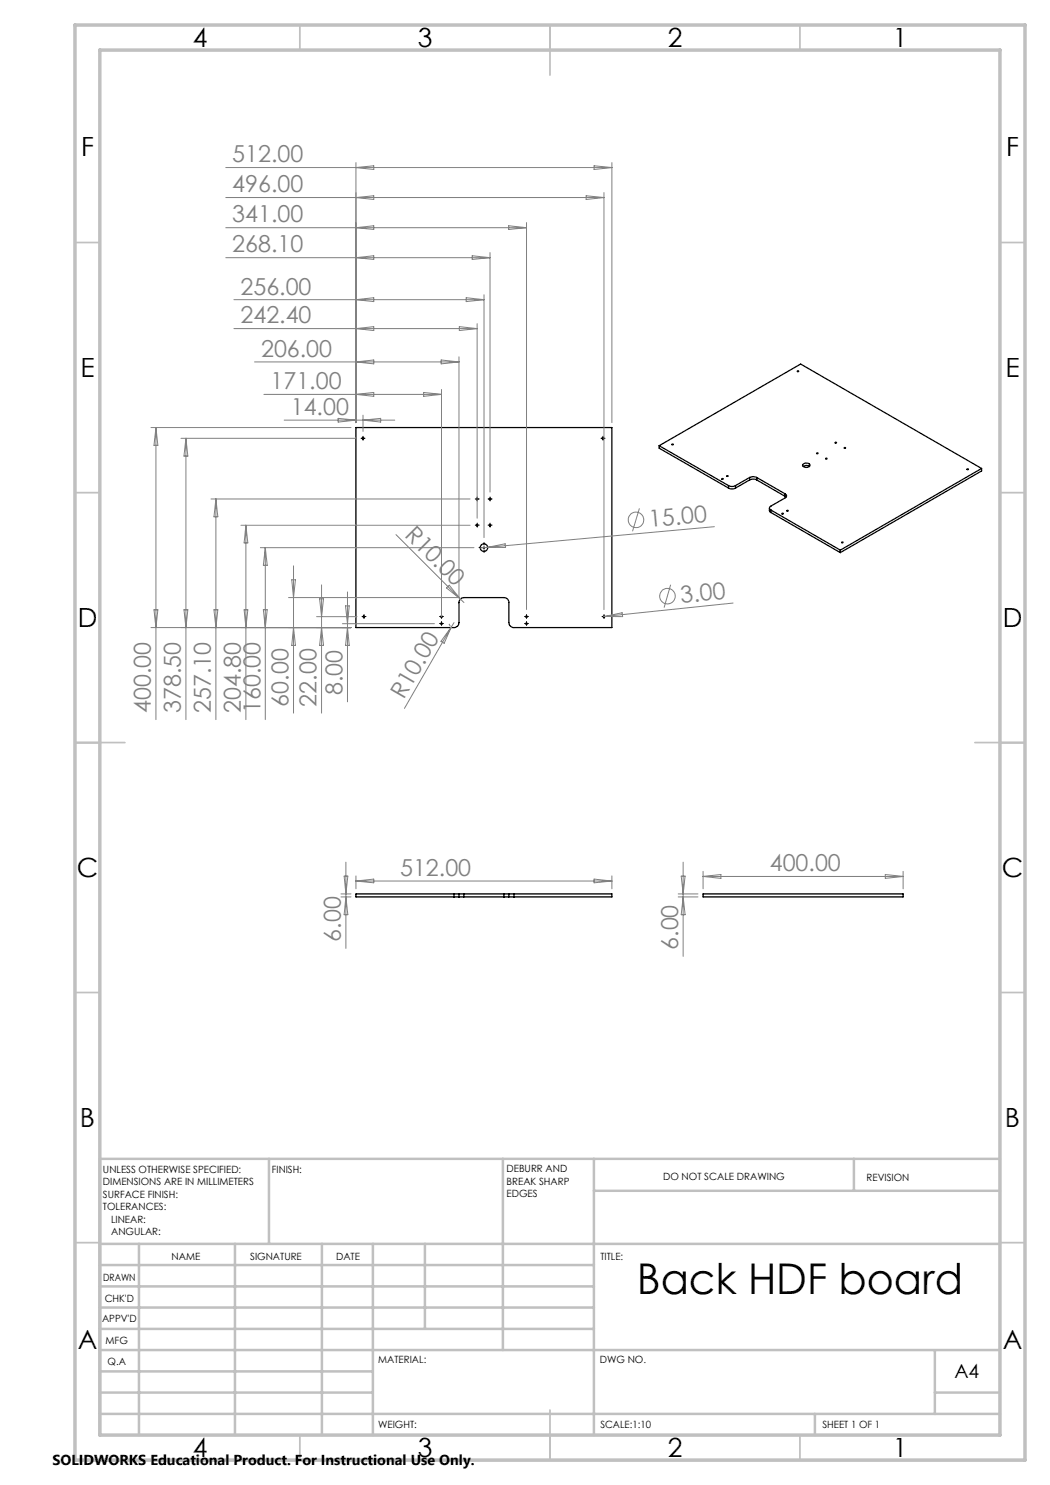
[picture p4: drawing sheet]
<svg xmlns="http://www.w3.org/2000/svg" width="210mm" height="297mm" viewBox="0 0 210 297" stroke-linecap="round" stroke-linejoin="round" font-family="sans-serif">
<g fill="none" stroke="#000" stroke-width=".25">
<path d="M71.2 85.5h51.2v40h-19.6a1.02 1.02 0 0 1-1-1v-4a.96 .96 0 0 0-1-1h-8a.96 .96 0 0 0-1 1v4a.96 .96 0 0 1-1 1h-19.6zM131.8 89.1l28.3-16.3 36.2 20.9M131.8 89.1l13.9 8M131.8 89.1v.5l13.9 8M144.4 95.7l.2 .1-.1 .1zM145.4 95.1l.2 .1-.2 .1zM145.7 97.1a1.5 1.5 0 0 0 1.4 0M145.7 97.6a1.5 1.5 0 0 0 1.4 0M145.7 97.1v.5M147.1 97.1v.5M149.9 95.5a1.5 1.5 0 0 1 1.4 0M149.9 96a1.5 1.5 0 0 1 1.4 0"/>
<path d="M149.9 95.5l-2.8 1.6M149.9 95.5v.5M149.9 96l-2.8 1.6M151.3 95.5l5.7 3.3M151.3 95.5v.5M151.3 96l5.7 3.3M157 98.8a.43 .43 0 0 1 .3 .4 .43 .43 0 0 1-.3 .4l-2.8 1.6a.42 .42 0 0 0-.3 .4 .42 .42 0 0 0 .3 .4M157 99.3l.2 .1M157 98.8v.5M160.5 93a.89 .89 0 0 1 1.5 .1 .83 .83 0 0 1-.8 .4 .83 .83 0 0 1-.7-.5zM160.7 93.3a1.07 1.07 0 0 1 1.2 0M163.3 90.6l.3 .1-.1 .1z"/>
<path d="M168.8 89.5l.3 .1-.2 .1zM193.4 93.8l.3 .1h-.2zM196.3 93.7l-28.2 16.3M196.3 93.7v.5l-28.2 16.3M153.9 101.6l.1 .7 .2 .2M154.2 102l13.9 8M154.2 102.5l13.9 8M154.2 102v.5M168.1 110v.5M168.3 108.4l.3 .1-.1 .1zM90.8 179.4h1M90.8 178.8h1"/>
<path d="M90.8 178.8h-19.6v.6h19.6M90.8 178.8v.6M91.8 179.4h1M91.8 178.8h1M91.8 178.8v.6M92.8 179.4h8M92.8 178.8h8M92.8 178.8v.6M100.8 179.4h1M100.8 178.8h1M100.8 178.8v.6M101.8 179.4h1"/>
<path d="M101.8 178.8h1M101.8 178.8v.6M102.8 178.8h19.6v.6h-19.6M102.8 178.8v.6M140.6 178.8h40v.6h-40z"/>
<circle cx="159.6" cy="74.3" r=".13"/>
<circle cx="72.6" cy="87.7" r=".16"/>
<circle cx="95.4" cy="99.8" r=".16"/>
<circle cx="98" cy="99.8" r=".16"/>
<circle cx="120.6" cy="87.7" r=".16"/>
<circle cx="134.5" cy="88.9" r=".12"/>
<circle cx="165.3" cy="91.7" r=".13"/>
<circle cx="167.2" cy="88.6" r=".12"/>
<circle cx="95.4" cy="105" r=".15"/>
<circle cx="96.8" cy="109.5" r=".76"/>
<circle cx="98" cy="105" r=".15"/>
<circle cx="156.5" cy="102.7" r=".13"/>
<circle cx="157.5" cy="102.2" r=".12"/>
<circle cx="72.8" cy="123.3" r=".15"/>
<circle cx="88.3" cy="124.7" r=".15"/>
<circle cx="88.3" cy="123.3" r=".15"/>
<circle cx="105.3" cy="124.7" r=".14"/>
<circle cx="105.3" cy="123.3" r=".14"/>
<circle cx="120.8" cy="123.3" r=".15"/>
</g>
<g fill="none" stroke="#808080" stroke-width=".2">
<path d="M45.2 33.5h77.2M45.2 39.5h75.6M71.2 32.5v52M71.2 33.5l3.6-.3v.7zM71.2 39.5l3.6-.3v.7zM117.2 39.2l3.6 .3-3.6 .4zM118.8 33.2l3.6 .3-3.6 .4zM120.8 38.5v83.4M122.4 32.5v52M45.2 51.5h52.8M45.2 45.5h60.1M46.8 59.9h50"/>
<path d="M71.2 45.5l3.6-.3v.7zM71.2 51.5l3.6-.4v.8zM71.2 59.9l3.6-.4v.8zM93.2 59.5l3.6 .4-3.6 .4zM94.4 51.1l3.6 .4-3.6 .4zM96.8 58.9v48.6M98 50.5v47.9M101.7 45.2l3.6 .3-3.6 .4zM105.3 44.5v77.4M46.8 65.7h48.6M50.9 72.4h40.9M52.8 78.9h35.5"/>
<path d="M71.2 65.7l3.6-.4v.8zM71.2 72.4l3.6-.4v.8zM71.2 78.9l3.6-.4v.8zM84.7 78.5l3.6 .4-3.6 .4zM88.2 72l3.6 .4-3.6 .4zM88.3 77.9v45.4M91.8 71.4v48.1h-34.1M91.9 65.3l3.5 .4-3.5 .4zM95.4 64.7v38.9M30.2 85.5h40M31.2 85.5v58.4M31.2 85.5l.4 3.6h-.8z"/>
<path d="M36.2 87.7h35M37.2 87.7v56.2M37.2 87.7l.4 3.5h-.8zM42.2 99.8h51.8M43.2 99.8v44.1M43.2 99.8l.4 3.6h-.8zM56.8 84h22.2M67.6 83.7l3.6 .3-3.6 .4zM72.6 83v3.3M72.6 84l3.5-.3v.7zM48.2 105.1h45.8M49.2 105.1v38.8"/>
<path d="M49.2 105.1l.4 3.5h-.8zM52.1 109.5h42.7M53.1 109.5v34.4M53.1 109.5l.3 3.6h-.7zM58.3 116h.8l-.4 3.5zM58.7 113.2v29.4M63.9 119.8h.8l-.4 3.5zM64.3 117v25.6M69.5 118.4v22M79.2 106.9l13.6 13.6M89.3 117.6l.6-.6 2.2 2.8zM97.5 109.5l-1.5 .1"/>
<path d="M97.5 109.5l3.5-.7 .1 .7zM127.9 101.7l-1.4 4.6M134.1 116.9l-1.3 4.6M142.9 105.3l-45.4 4.2M30.2 125.5h40M30.8 122h.8l-.4 3.5zM36.8 122h.8l-.4 3.5zM42.8 122h.8l-.4 3.5zM48.8 122h.8l-.4 3.5zM52.7 122h.7l-.3 3.5zM58.7 125.5l.4 3.6h-.8zM63.3 123.3h8.1"/>
<path d="M64.3 125.5l.4 3.6h-.8zM68.5 124.7h18.4M69.1 121.2h.7l-.3 3.5zM69.5 125.5l.3 3.6h-.7zM89.8 124.8l.3 .4M90.3 125.4l-9.4 16.3M90.3 125.4l-1.5 3.3-.6-.4zM90.8 124.5l-.5 .9M120.9 123.3h-.3M120.9 123.3l3.5-.7 .1 .7zM146.6 120.6l-25.7 2.7M68.2 178.8h2"/>
<path d="M68.2 179.4h2M68.8 175.2h.8l-.4 3.6zM69.2 172.4v17.3M69.2 179.4l.4 3.5h-.8zM71.2 175.2v2.6M71.2 176.2h51.2M71.2 176.2l3.6-.4v.8zM118.8 175.8l3.6 .4-3.6 .4zM122.4 175.2v2.6M135.6 178.8h4M135.6 179.4h4M136.2 175.2h.8l-.4 3.6z"/>
<path d="M136.6 179.4l.4 3.5h-.8zM136.6 172.4v18.9M140.6 174.3v3.5M140.6 175.3h40M140.6 175.3l3.6-.4v.8zM177.1 174.9l3.5 .4-3.5 .4zM180.6 174.3v3.5"/>
<circle cx="127.2" cy="104" r="1.55"/>
<circle cx="133.5" cy="119.2" r="1.57"/>
</g>
<g fill="none" stroke="#000" stroke-width=".2" stroke-dasharray="15.2 1.3 1.3 1.3">
<path d="M72.4 87.7h-.2M72.6 87.4v-.1M72.6 87.9v.2M72.9 87.7h.1M95.2 99.8h-.2M95.4 99.5v-.1M95.7 99.8h.1M97.8 99.8h-.2M98 99.5v-.1M98.3 99.8h.1M120.4 87.7h-.2M120.6 87.4v-.1"/>
<path d="M120.6 87.9v.2M120.9 87.7h.1M95.2 105h-.2M95.4 104.8v-.2M95.4 105.3v.1M95.4 100v.2M95.7 105h.1M96.3 109.5h-.5M96.8 109v-.5M96.8 110v.5M97.3 109.5h.5M97.8 105h-.2"/>
<path d="M98 104.8v-.2M98 105.3v.1M98 100v.2M98.3 105h.1M72.6 123.3h-.2M72.8 123.1v-.2M72.8 123.6v.1M73.1 123.3h.1M88.1 123.3h-.2M88.1 124.7h-.2M88.3 123.1v-.2M88.3 123.6v.1"/>
<path d="M88.3 124.5v-.2M88.3 125v.1M88.6 123.3h.1M88.6 124.7h.1M105.1 124.7h-.2M105.1 123.3h-.2M105.3 124.5v-.2M105.3 125v.1M105.3 123.1v-.2M105.3 123.6v.1M105.6 124.7h.1M105.6 123.3h.1"/>
<path d="M120.6 123.3h-.2M120.8 123.1v-.2M120.8 123.6v.1M121.1 123.3h.1"/>
</g>
<g fill="none" stroke="#000" stroke-width=".2">
<path d="M72.4 87.7h.4M72.6 87.4v.5M95.2 99.8h.5M95.4 99.6v.5M97.8 99.8h.4M98 99.6v.5M120.3 87.7h.5M120.6 87.4v.5M95.2 105.1h.5M95.4 104.8v.5M96.6 109.5h.4M96.8 109.3v.5"/>
<path d="M97.8 105.1h.4M98 104.8v.5M72.5 123.3h.5M72.8 123.1v.5M88.1 123.3h.4M88.1 124.7h.4M88.3 123.1v.5M88.3 124.5v.5M105 123.3h.6M105 124.7h.6M105.3 123.1v.5M105.3 124.5v.5"/>
<path d="M120.5 123.3h.5M120.8 123.1v.5"/>
</g>
<g fill="none" stroke="#c0c0c0" stroke-width=".35">
<path d="M60 5v5M110 5v10M160 5v5M15 48.5h5M200 48.5h5M15 98.5h5M200 98.5h5M15 148.5h10M195 148.5h10M15 198.5h5M200 198.5h5M15 248.5h5"/>
<path d="M200 248.5h5M60 287v5M110 282v10M160 287v5"/>
</g>
<g fill="none" stroke="#c0c0c0" stroke-width=".5">
<path d="M53.8 231.8v17M100.6 231.8v38.2M118.8 231.8v55.2M118.8 238.2h81.2M170.8 231.8v6.4M200 231.8h-180v55.2M20 248.8h180M20 257.3h98.8M20 253h98.8M27.8 248.8v38.2M47 248.8v38.2M64.4 248.8v38.2"/>
<path d="M74.6 248.8v38.2M85 248.8v17M20 265.8h98.8M20 261.5h98.8M20 278.5h54.6M20 274.3h54.6M20 270h180M187 278.5h13M187 270v12.8M20 282.8h180M163 282.8v4.2"/>
</g>
<path d="M15 5h190v287h-190zM20 10h180v277h-180z" fill="none" stroke="#c0c0c0" stroke-width=".7"/>
<text font-size="8.5" x="127.4" y="258.8">Back HDF board</text>
<g font-size="5.3">
<text x="38.5" y="9.5">4</text>
<text x="83.5" y="9.5">3</text>
<text x="133.6" y="9.5">2</text>
<text x="178.6" y="9.5">1</text>
<text x="16.2" y="31.3">F</text>
<text x="201.2" y="31.3">F</text>
<text x="16.1" y="75.5">E</text>
<text x="201.1" y="75.5">E</text>
<text x="15.5" y="125.5">D</text>
<text x="200.5" y="125.5">D</text>
<text x="15.4" y="175.5">C</text>
<text x="200.4" y="175.5">C</text>
<text x="16" y="225.5">B</text>
<text x="201" y="225.5">B</text>
<text x="15.5" y="269.8">A</text>
<text x="200.5" y="269.8">A</text>
<text x="38.5" y="291.5">4</text>
<text x="83.5" y="291.5">3</text>
<text x="133.6" y="291.5">2</text>
<text x="178.6" y="291.5">1</text>
</g>
<g font-size="4.7" fill="#808080">
<text x="46.5" y="32.5">512.00</text>
<text x="46.5" y="38.5">496.00</text>
<text x="46.5" y="44.5">341.00</text>
<text x="46.5" y="50.5">268.10</text>
<text x="48.1" y="58.9">256.00</text>
<text x="48.1" y="64.7">242.40</text>
<text x="52.2" y="71.4">206.00</text>
<text x="54.1" y="77.8">171.00</text>
<text x="58.2" y="83">14.00</text>
<text x="80.8" y="107.2" transform="rotate(45 80.8 107.2)">R10.00</text>
<text x="129.9" y="105.4" transform="rotate(-5 129.9 105.4)">15.00</text>
<text x="136.2" y="120.6" transform="rotate(-6 136.2 120.6)">3.00</text>
<text x="30.2" y="142.6" transform="rotate(-90 30.2 142.6)">400.00</text>
<text x="36.2" y="142.6" transform="rotate(-90 36.2 142.6)">378.50</text>
<text x="42.2" y="142.6" transform="rotate(-90 42.2 142.6)">257.10</text>
<text x="48.2" y="142.6" transform="rotate(-90 48.2 142.6)">204.80</text>
<text x="52.1" y="142.6" transform="rotate(-90 52.1 142.6)">160.00</text>
<text x="57.7" y="141.3" transform="rotate(-90 57.7 141.3)">60.00</text>
<text x="63.3" y="141.3" transform="rotate(-90 63.3 141.3)">22.00</text>
<text x="68.5" y="139.1" transform="rotate(-90 68.5 139.1)">8.00</text>
<text x="80.7" y="140.1" transform="rotate(-60 80.7 140.1)">R10.00</text>
<text x="80" y="175.2">512.00</text>
<text x="154" y="174.3">400.00</text>
<text x="68.2" y="188.4" transform="rotate(-90 68.2 188.4)">6.00</text>
<text x="135.6" y="190" transform="rotate(-90 135.6 190)">6.00</text>
</g>
<text font-size="3.9" x="190.9" y="275.5">A4</text>
<text font-size="2.9" x="10.5" y="292.9">SOLIDWORKS Educational Product. For Instructional Use Only.</text>
<g font-size="2">
<text x="20.6" y="234.6">UNLESS OTHERWISE SPECIFIED:</text>
<text x="20.6" y="237.1">DIMENSIONS ARE IN MILLIMETERS</text>
<text x="20.6" y="239.6">SURFACE FINISH:</text>
<text x="54.4" y="234.6">FINISH:</text>
<text x="101.3" y="234.5">DEBURR AND</text>
<text x="101.3" y="237">BREAK SHARP</text>
<text x="101.3" y="239.5">EDGES</text>
<text x="132.6" y="236">DO NOT SCALE DRAWING</text>
<text x="173.3" y="236.2">REVISION</text>
<text x="20.6" y="242.1">TOLERANCES:</text>
<text x="22.2" y="244.6">LINEAR:</text>
<text x="22.2" y="247.1">ANGULAR:</text>
<text x="34.3" y="252">NAME</text>
<text x="50" y="251.9">SIGNATURE</text>
<text x="67.2" y="251.9">DATE</text>
<text x="120.1" y="251.9">TITLE:</text>
<text x="20.6" y="256.1">DRAWN</text>
<text x="20.9" y="260.3">CHK'D</text>
<text x="20.4" y="264.4">APPV'D</text>
<text x="21.1" y="268.8">MFG</text>
<text x="21.5" y="273">Q.A</text>
<text x="75.6" y="272.5">MATERIAL:</text>
<text x="120" y="272.5">DWG NO.</text>
<text x="75.6" y="285.5">WEIGHT:</text>
<text x="120.1" y="285.6">SCALE:1:10</text>
<text x="164.5" y="285.6">SHEET 1 OF 1</text>
</g>
</svg>
